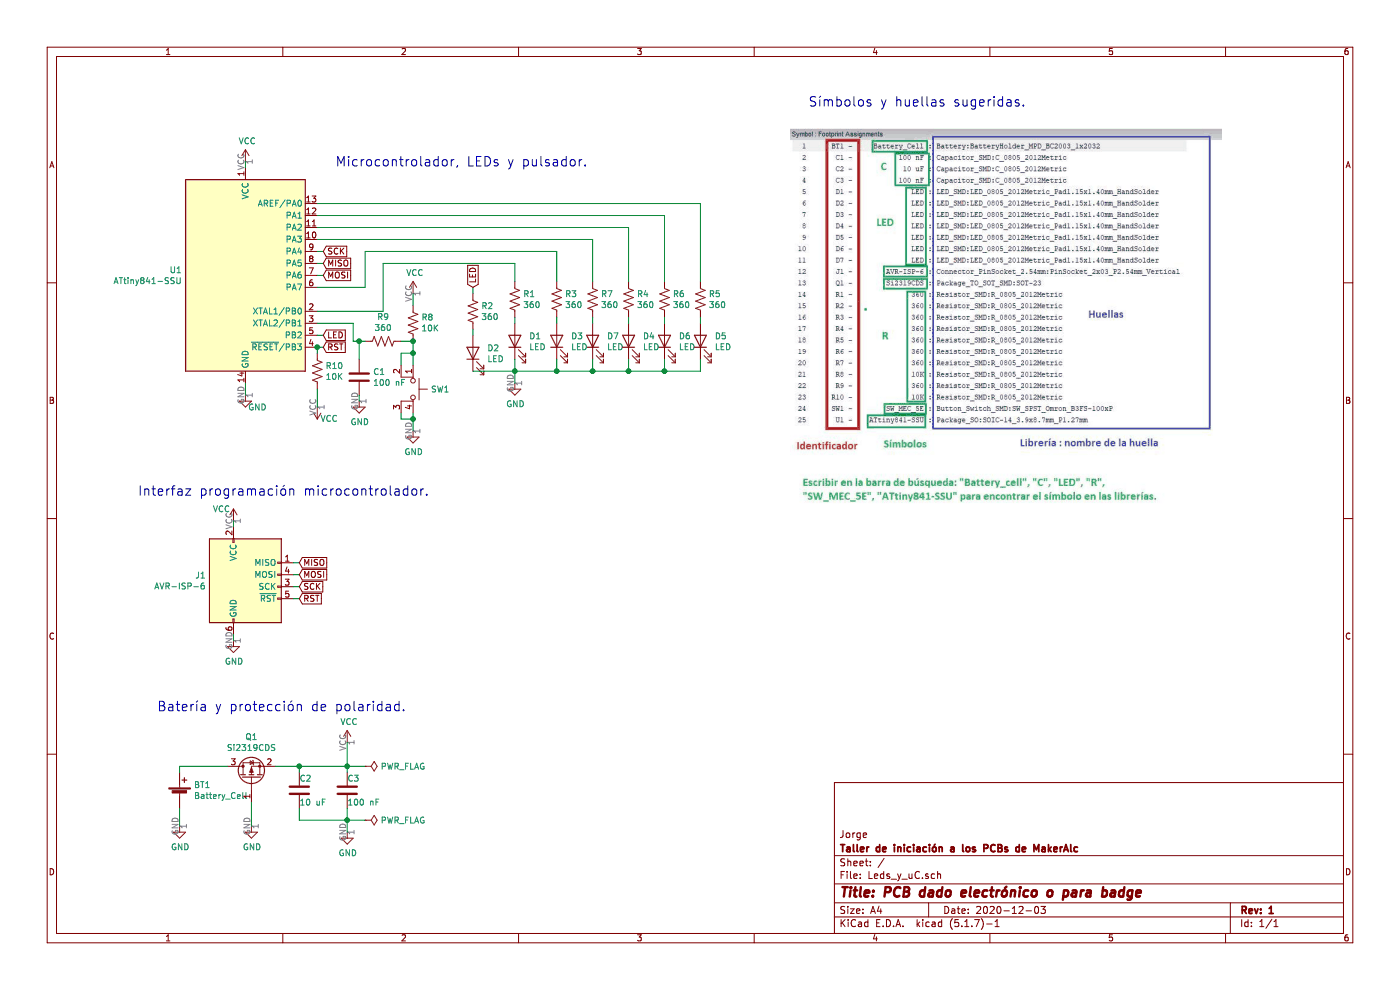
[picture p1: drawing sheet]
EESchema Schematic File Version 4
EELAYER 30 0
EELAYER END
$Descr A4 11693 8268
encoding utf-8
Sheet 1 1
Title "PCB dado electrónico o para badge"
Date "2020-12-03"
Rev "1"
Comp "Taller de iniciación a los PCBs de MakerAlc"
Comment1 "Jorge"
Comment2 ""
Comment3 ""
Comment4 ""
$EndDescr
$Comp
L MCU_Microchip_ATtiny:ATtiny841-SSU U1
U 1 1
P 2050 2300
F 0 "U1" H 1521 2346 50  0000 R CNN
F 1 "ATtiny841-SSU" H 1521 2255 50  0000 R CNN
F 2 "Package_SO:SOIC-14_3.9x8.7mm_P1.27mm" H 2050 2300 50  0001 C CIN
F 3 "http://ww1.microchip.com/downloads/en/DeviceDoc/Atmel-8495-8-bit-AVR-Microcontrollers-ATtiny441-ATtiny841_Datasheet.pdf" H 2050 2300 50  0001 C CNN
	1    2050 2300
	1    0    0    -1  
$EndComp
$Comp
L Device:R_US R10
U 1 1
P 2650 3100
F 0 "R10" H 2718 3146 50  0000 L CNN
F 1 "10K" H 2718 3055 50  0000 L CNN
F 2 "Resistor_SMD:R_0805_2012Metric" V 2690 3090 50  0001 C CNN
F 3 "~" H 2650 3100 50  0001 C CNN
	1    2650 3100
	1    0    0    -1  
$EndComp
$Comp
L power:GND #PWR04
U 1 1
P 2050 3300
F 0 "#PWR04" H 2050 3050 50  0001 C CNN
F 1 "GND" H 2150 3200 50  0000 C CNN
F 2 "" H 2050 3300 50  0001 C CNN
F 3 "" H 2050 3300 50  0001 C CNN
	1    2050 3300
	1    0    0    -1  
$EndComp
$Comp
L power:GND #PWR010
U 1 1
P 2900 6950
F 0 "#PWR010" H 2900 6700 50  0001 C CNN
F 1 "GND" H 2905 6777 50  0000 C CNN
F 2 "" H 2900 6950 50  0001 C CNN
F 3 "" H 2900 6950 50  0001 C CNN
	1    2900 6950
	1    0    0    -1  
$EndComp
$Comp
L Switch:SW_MEC_5E SW1
U 1 1
P 3350 3250
F 0 "SW1" V 3350 3498 50  0000 L CNN
F 1 "SW_MEC_5E" V 3395 3498 50  0001 L CNN
F 2 "Button_Switch_SMD:SW_SPST_Omron_B3FS-100xP" H 3350 3550 50  0001 C CNN
F 3 "http://www.apem.com/int/index.php?controller=attachment&id_attachment=1371" H 3350 3550 50  0001 C CNN
	1    3350 3250
	0    1    1    0   
$EndComp
$Comp
L Device:R_US R9
U 1 1
P 3200 2850
F 0 "R9" V 2995 2850 50  0000 C CNN
F 1 "360" V 3086 2850 50  0000 C CNN
F 2 "Resistor_SMD:R_0805_2012Metric" V 3240 2840 50  0001 C CNN
F 3 "~" H 3200 2850 50  0001 C CNN
	1    3200 2850
	0    1    1    0   
$EndComp
$Comp
L Device:R_US R8
U 1 1
P 3450 2700
F 0 "R8" H 3382 2654 50  0000 R CNN
F 1 "10K" H 3382 2745 50  0000 R CNN
F 2 "Resistor_SMD:R_0805_2012Metric" V 3490 2690 50  0001 C CNN
F 3 "~" H 3450 2700 50  0001 C CNN
	1    3450 2700
	-1   0    0    1   
$EndComp
$Comp
L Device:C C1
U 1 1
P 3000 3150
F 0 "C1" H 3115 3196 50  0000 L CNN
F 1 "100 nF" H 3115 3105 50  0000 L CNN
F 2 "Capacitor_SMD:C_0805_2012Metric" H 3038 3000 50  0001 C CNN
F 3 "~" H 3000 3150 50  0001 C CNN
	1    3000 3150
	1    0    0    -1  
$EndComp
$Comp
L power:VCC #PWR02
U 1 1
P 3450 2450
F 0 "#PWR02" H 3450 2300 50  0001 C CNN
F 1 "VCC" H 3465 2623 50  0000 C CNN
F 2 "" H 3450 2450 50  0001 C CNN
F 3 "" H 3450 2450 50  0001 C CNN
	1    3450 2450
	1    0    0    -1  
$EndComp
$Comp
L power:VCC #PWR01
U 1 1
P 2050 1350
F 0 "#PWR01" H 2050 1200 50  0001 C CNN
F 1 "VCC" H 2065 1523 50  0000 C CNN
F 2 "" H 2050 1350 50  0001 C CNN
F 3 "" H 2050 1350 50  0001 C CNN
	1    2050 1350
	1    0    0    -1  
$EndComp
$Comp
L power:GND #PWR06
U 1 1
P 3000 3350
F 0 "#PWR06" H 3000 3100 50  0001 C CNN
F 1 "GND" H 3005 3177 50  0000 C CNN
F 2 "" H 3000 3350 50  0001 C CNN
F 3 "" H 3000 3350 50  0001 C CNN
	1    3000 3350
	1    0    0    -1  
$EndComp
$Comp
L power:GND #PWR07
U 1 1
P 3450 3600
F 0 "#PWR07" H 3450 3350 50  0001 C CNN
F 1 "GND" H 3455 3427 50  0000 C CNN
F 2 "" H 3450 3600 50  0001 C CNN
F 3 "" H 3450 3600 50  0001 C CNN
	1    3450 3600
	1    0    0    -1  
$EndComp
Wire Wire Line
	3450 2550 3450 2450
Wire Wire Line
	3450 3050 3450 2950
Wire Wire Line
	3350 3050 3350 2950
Wire Wire Line
	3350 2950 3450 2950
Connection ~ 3450 2950
Wire Wire Line
	3450 2950 3450 2850
Wire Wire Line
	3350 2850 3450 2850
Connection ~ 3450 2850
Wire Wire Line
	3050 2850 3000 2850
Wire Wire Line
	2950 2850 2950 2700
Wire Wire Line
	2950 2700 2650 2700
Wire Wire Line
	3000 3000 3000 2850
Connection ~ 3000 2850
Wire Wire Line
	3000 2850 2950 2850
Wire Wire Line
	3450 3600 3450 3500
Wire Wire Line
	3350 3450 3350 3500
Wire Wire Line
	3350 3500 3450 3500
Connection ~ 3450 3500
Wire Wire Line
	3450 3500 3450 3450
Wire Wire Line
	3000 3350 3000 3300
Wire Wire Line
	2650 2900 2650 2950
Wire Wire Line
	2050 3300 2050 3200
$Comp
L power:VCC #PWR09
U 1 1
P 2900 6200
F 0 "#PWR09" H 2900 6050 50  0001 C CNN
F 1 "VCC" H 2915 6373 50  0000 C CNN
F 2 "" H 2900 6200 50  0001 C CNN
F 3 "" H 2900 6200 50  0001 C CNN
	1    2900 6200
	1    0    0    -1  
$EndComp
$Comp
L power:PWR_FLAG #FLG01
U 1 1
P 3050 6400
F 0 "#FLG01" H 3050 6475 50  0001 C CNN
F 1 "PWR_FLAG" V 3050 6528 50  0000 L CNN
F 2 "" H 3050 6400 50  0001 C CNN
F 3 "~" H 3050 6400 50  0001 C CNN
	1    3050 6400
	0    1    1    0   
$EndComp
$Comp
L power:PWR_FLAG #FLG02
U 1 1
P 3050 6850
F 0 "#FLG02" H 3050 6925 50  0001 C CNN
F 1 "PWR_FLAG" V 3050 6978 50  0000 L CNN
F 2 "" H 3050 6850 50  0001 C CNN
F 3 "~" H 3050 6850 50  0001 C CNN
	1    3050 6850
	0    1    1    0   
$EndComp
$Comp
L Device:C C3
U 1 1
P 2900 6600
F 0 "C3" H 2900 6700 50  0000 L CNN
F 1 "100 nF" H 2900 6500 50  0000 L CNN
F 2 "Capacitor_SMD:C_0805_2012Metric" H 2938 6450 50  0001 C CNN
F 3 "~" H 2900 6600 50  0001 C CNN
	1    2900 6600
	1    0    0    -1  
$EndComp
$Comp
L Device:C C2
U 1 1
P 2500 6600
F 0 "C2" H 2500 6700 50  0000 L CNN
F 1 "10 uF" H 2500 6500 50  0000 L CNN
F 2 "Capacitor_SMD:C_0805_2012Metric" H 2538 6450 50  0001 C CNN
F 3 "~" H 2500 6600 50  0001 C CNN
	1    2500 6600
	1    0    0    -1  
$EndComp
$Comp
L Device:Battery_Cell BT1
U 1 1
P 1500 6650
F 0 "BT1" H 1618 6746 50  0000 L CNN
F 1 "Battery_Cell" H 1618 6655 50  0000 L CNN
F 2 "Battery:BatteryHolder_MPD_BC2003_1x2032" V 1500 6710 50  0001 C CNN
F 3 "~" V 1500 6710 50  0001 C CNN
	1    1500 6650
	1    0    0    -1  
$EndComp
Wire Wire Line
	3050 6400 2900 6400
Wire Wire Line
	3050 6850 2900 6850
Wire Wire Line
	2900 6450 2900 6400
Connection ~ 2900 6400
Wire Wire Line
	2900 6750 2900 6850
Connection ~ 2900 6850
Wire Wire Line
	2900 6950 2900 6850
Wire Wire Line
	2900 6200 2900 6400
Wire Wire Line
	2500 6850 2500 6750
Wire Wire Line
	2500 6850 2900 6850
Wire Wire Line
	2500 6400 2500 6450
Wire Wire Line
	2500 6400 2900 6400
$Comp
L Connector:AVR-ISP-6 J1
U 1 1
P 2050 4900
F 0 "J1" H 1721 4996 50  0000 R CNN
F 1 "AVR-ISP-6" H 1721 4905 50  0000 R CNN
F 2 "Connector_PinHeader_2.54mm:PinHeader_2x03_P2.54mm_Vertical" V 1800 4950 50  0001 C CNN
F 3 " ~" H 775 4350 50  0001 C CNN
	1    2050 4900
	1    0    0    -1  
$EndComp
Text GLabel 2700 2300 2    50   Input ~ 0
MOSI
Text GLabel 2700 2200 2    50   Input ~ 0
MISO
Text GLabel 2700 2100 2    50   Input ~ 0
SCK
Wire Wire Line
	2650 2100 2700 2100
Wire Wire Line
	2650 2200 2700 2200
Wire Wire Line
	2650 2300 2700 2300
Wire Wire Line
	2650 2400 3050 2400
Wire Wire Line
	3050 2400 3050 2100
Wire Wire Line
	2650 2600 3200 2600
Wire Wire Line
	3200 2600 3200 2200
Text GLabel 2500 4800 2    50   Input ~ 0
MOSI
Text GLabel 2500 4700 2    50   Input ~ 0
MISO
Text GLabel 2500 4900 2    50   Input ~ 0
SCK
Text GLabel 2700 2900 2    50   Input ~ 0
RST
Text GLabel 2500 5000 2    50   Input ~ 0
RST
Wire Wire Line
	2700 2900 2650 2900
Connection ~ 2650 2900
Wire Wire Line
	2450 5000 2500 5000
Wire Wire Line
	2450 4900 2500 4900
Wire Wire Line
	2450 4800 2500 4800
Wire Wire Line
	2450 4700 2500 4700
$Comp
L power:GND #PWR011
U 1 1
P 1950 5350
F 0 "#PWR011" H 1950 5100 50  0001 C CNN
F 1 "GND" H 1955 5177 50  0000 C CNN
F 2 "" H 1950 5350 50  0001 C CNN
F 3 "" H 1950 5350 50  0001 C CNN
	1    1950 5350
	1    0    0    -1  
$EndComp
$Comp
L power:VCC #PWR08
U 1 1
P 1950 4350
F 0 "#PWR08" H 1950 4200 50  0001 C CNN
F 1 "VCC" H 1850 4450 50  0000 C CNN
F 2 "" H 1950 4350 50  0001 C CNN
F 3 "" H 1950 4350 50  0001 C CNN
	1    1950 4350
	1    0    0    -1  
$EndComp
Wire Wire Line
	1950 4400 1950 4350
Wire Wire Line
	1950 5300 1950 5350
Wire Wire Line
	2050 1400 2050 1350
Text GLabel 2700 2800 2    50   Input ~ 0
LED
Wire Wire Line
	2650 2800 2700 2800
Text GLabel 3950 2400 1    50   Input ~ 0
LED
$Comp
L power:GND #PWR012
U 1 1
P 1500 6900
F 0 "#PWR012" H 1500 6650 50  0001 C CNN
F 1 "GND" H 1505 6727 50  0000 C CNN
F 2 "" H 1500 6900 50  0001 C CNN
F 3 "" H 1500 6900 50  0001 C CNN
	1    1500 6900
	1    0    0    -1  
$EndComp
$Comp
L power:GND #PWR013
U 1 1
P 2100 6900
F 0 "#PWR013" H 2100 6650 50  0001 C CNN
F 1 "GND" H 2105 6727 50  0000 C CNN
F 2 "" H 2100 6900 50  0001 C CNN
F 3 "" H 2100 6900 50  0001 C CNN
	1    2100 6900
	1    0    0    -1  
$EndComp
Wire Wire Line
	1500 6900 1500 6750
Wire Wire Line
	1500 6450 1500 6400
Wire Wire Line
	1500 6400 1900 6400
Wire Wire Line
	2100 6900 2100 6700
Wire Wire Line
	2300 6400 2500 6400
Connection ~ 2500 6400
$Comp
L power:VCC #PWR0101
U 1 1
P 2650 3400
F 0 "#PWR0101" H 2650 3250 50  0001 C CNN
F 1 "VCC" H 2550 3500 50  0000 C CNN
F 2 "" H 2650 3400 50  0001 C CNN
F 3 "" H 2650 3400 50  0001 C CNN
	1    2650 3400
	-1   0    0    1   
$EndComp
Wire Wire Line
	2650 3250 2650 3400
$Comp
L Device:R_US R6
U 1 1
P 5550 2500
F 0 "R6" H 5618 2546 50  0000 L CNN
F 1 "360" H 5618 2455 50  0000 L CNN
F 2 "Resistor_SMD:R_0805_2012Metric" V 5590 2490 50  0001 C CNN
F 3 "~" H 5550 2500 50  0001 C CNN
	1    5550 2500
	1    0    0    -1  
$EndComp
$Comp
L Device:LED D6
U 1 1
P 5550 2850
F 0 "D6" V 5589 2732 50  0000 R CNN
F 1 "LED" V 5498 2732 50  0000 R CNN
F 2 "LED_SMD:LED_0805_2012Metric_Pad1.15x1.40mm_HandSolder" H 5550 2850 50  0001 C CNN
F 3 "~" H 5550 2850 50  0001 C CNN
	1    5550 2850
	0    -1   -1   0   
$EndComp
Wire Wire Line
	5550 2700 5550 2650
$Comp
L Transistor_FET:Si2319CDS Q1
U 1 1
P 2100 6500
F 0 "Q1" V 2442 6500 50  0000 C CNN
F 1 "Si2319CDS" V 2351 6500 50  0000 C CNN
F 2 "Package_TO_SOT_SMD:SOT-23" H 2300 6425 50  0001 L CIN
F 3 "http://www.vishay.com/docs/66709/si2319cd.pdf" H 2100 6500 50  0001 L CNN
	1    2100 6500
	0    -1   -1   0   
$EndComp
Wire Wire Line
	5850 2650 5850 2700
Wire Wire Line
	4950 2700 4950 2650
$Comp
L Device:R_US R7
U 1 1
P 4950 2500
F 0 "R7" H 5018 2546 50  0000 L CNN
F 1 "360" H 5018 2455 50  0000 L CNN
F 2 "Resistor_SMD:R_0805_2012Metric" V 4990 2490 50  0001 C CNN
F 3 "~" H 4950 2500 50  0001 C CNN
	1    4950 2500
	1    0    0    -1  
$EndComp
$Comp
L Device:LED D7
U 1 1
P 4950 2850
F 0 "D7" V 4989 2732 50  0000 R CNN
F 1 "LED" V 4898 2732 50  0000 R CNN
F 2 "LED_SMD:LED_0805_2012Metric_Pad1.15x1.40mm_HandSolder" H 4950 2850 50  0001 C CNN
F 3 "~" H 4950 2850 50  0001 C CNN
	1    4950 2850
	0    -1   -1   0   
$EndComp
Wire Wire Line
	4300 2200 4300 2350
Wire Wire Line
	5250 1900 5250 2350
Wire Wire Line
	5250 2700 5250 2650
Wire Wire Line
	4650 2700 4650 2650
Wire Wire Line
	3950 2800 3950 2750
Wire Wire Line
	4300 2700 4300 2650
Connection ~ 5250 3100
Wire Wire Line
	5250 3000 5250 3100
Wire Wire Line
	4300 3100 4300 3000
Connection ~ 4300 3100
Wire Wire Line
	4300 3200 4300 3100
$Comp
L power:GND #PWR03
U 1 1
P 4300 3200
F 0 "#PWR03" H 4300 2950 50  0001 C CNN
F 1 "GND" H 4305 3027 50  0000 C CNN
F 2 "" H 4300 3200 50  0001 C CNN
F 3 "" H 4300 3200 50  0001 C CNN
	1    4300 3200
	1    0    0    -1  
$EndComp
$Comp
L Device:R_US R5
U 1 1
P 5850 2500
F 0 "R5" H 5918 2546 50  0000 L CNN
F 1 "360" H 5918 2455 50  0000 L CNN
F 2 "Resistor_SMD:R_0805_2012Metric" V 5890 2490 50  0001 C CNN
F 3 "~" H 5850 2500 50  0001 C CNN
	1    5850 2500
	1    0    0    -1  
$EndComp
$Comp
L Device:R_US R4
U 1 1
P 5250 2500
F 0 "R4" H 5318 2546 50  0000 L CNN
F 1 "360" H 5318 2455 50  0000 L CNN
F 2 "Resistor_SMD:R_0805_2012Metric" V 5290 2490 50  0001 C CNN
F 3 "~" H 5250 2500 50  0001 C CNN
	1    5250 2500
	1    0    0    -1  
$EndComp
$Comp
L Device:R_US R3
U 1 1
P 4650 2500
F 0 "R3" H 4718 2546 50  0000 L CNN
F 1 "360" H 4718 2455 50  0000 L CNN
F 2 "Resistor_SMD:R_0805_2012Metric" V 4690 2490 50  0001 C CNN
F 3 "~" H 4650 2500 50  0001 C CNN
	1    4650 2500
	1    0    0    -1  
$EndComp
$Comp
L Device:R_US R2
U 1 1
P 3950 2600
F 0 "R2" H 4018 2646 50  0000 L CNN
F 1 "360" H 4018 2555 50  0000 L CNN
F 2 "Resistor_SMD:R_0805_2012Metric" V 3990 2590 50  0001 C CNN
F 3 "~" H 3950 2600 50  0001 C CNN
	1    3950 2600
	1    0    0    -1  
$EndComp
$Comp
L Device:R_US R1
U 1 1
P 4300 2500
F 0 "R1" H 4368 2546 50  0000 L CNN
F 1 "360" H 4368 2455 50  0000 L CNN
F 2 "Resistor_SMD:R_0805_2012Metric" V 4340 2490 50  0001 C CNN
F 3 "~" H 4300 2500 50  0001 C CNN
	1    4300 2500
	1    0    0    -1  
$EndComp
$Comp
L Device:LED D5
U 1 1
P 5850 2850
F 0 "D5" V 5889 2732 50  0000 R CNN
F 1 "LED" V 5798 2732 50  0000 R CNN
F 2 "LED_SMD:LED_0805_2012Metric_Pad1.15x1.40mm_HandSolder" H 5850 2850 50  0001 C CNN
F 3 "~" H 5850 2850 50  0001 C CNN
	1    5850 2850
	0    -1   -1   0   
$EndComp
$Comp
L Device:LED D4
U 1 1
P 5250 2850
F 0 "D4" V 5289 2732 50  0000 R CNN
F 1 "LED" V 5198 2732 50  0000 R CNN
F 2 "LED_SMD:LED_0805_2012Metric_Pad1.15x1.40mm_HandSolder" H 5250 2850 50  0001 C CNN
F 3 "~" H 5250 2850 50  0001 C CNN
	1    5250 2850
	0    -1   -1   0   
$EndComp
$Comp
L Device:LED D3
U 1 1
P 4650 2850
F 0 "D3" V 4689 2732 50  0000 R CNN
F 1 "LED" V 4598 2732 50  0000 R CNN
F 2 "LED_SMD:LED_0805_2012Metric_Pad1.15x1.40mm_HandSolder" H 4650 2850 50  0001 C CNN
F 3 "~" H 4650 2850 50  0001 C CNN
	1    4650 2850
	0    -1   -1   0   
$EndComp
$Comp
L Device:LED D2
U 1 1
P 3950 2950
F 0 "D2" V 3989 2832 50  0000 R CNN
F 1 "LED" V 3898 2832 50  0000 R CNN
F 2 "LED_SMD:LED_0805_2012Metric_Pad1.15x1.40mm_HandSolder" H 3950 2950 50  0001 C CNN
F 3 "~" H 3950 2950 50  0001 C CNN
	1    3950 2950
	0    -1   -1   0   
$EndComp
$Comp
L Device:LED D1
U 1 1
P 4300 2850
F 0 "D1" V 4339 2732 50  0000 R CNN
F 1 "LED" V 4248 2732 50  0000 R CNN
F 2 "LED_SMD:LED_0805_2012Metric_Pad1.15x1.40mm_HandSolder" H 4300 2850 50  0001 C CNN
F 3 "~" H 4300 2850 50  0001 C CNN
	1    4300 2850
	0    -1   -1   0   
$EndComp
Wire Wire Line
	2650 1700 5850 1700
Wire Wire Line
	2650 1800 5550 1800
Wire Wire Line
	2650 1900 5250 1900
Wire Wire Line
	2650 2000 4950 2000
Wire Wire Line
	3050 2100 4650 2100
Wire Wire Line
	3200 2200 4300 2200
Wire Wire Line
	4300 3100 4650 3100
Wire Wire Line
	4650 2350 4650 2100
Wire Wire Line
	4650 3000 4650 3100
Connection ~ 4650 3100
Wire Wire Line
	3950 2450 3950 2400
Wire Wire Line
	3950 3100 4300 3100
Wire Wire Line
	5250 3100 5550 3100
Wire Wire Line
	4650 3100 4950 3100
Wire Wire Line
	4950 3000 4950 3100
Connection ~ 4950 3100
Wire Wire Line
	4950 3100 5250 3100
Wire Wire Line
	4950 2350 4950 2000
Wire Wire Line
	5550 1800 5550 2350
Wire Wire Line
	5550 3000 5550 3100
Connection ~ 5550 3100
Wire Wire Line
	5550 3100 5850 3100
Text Notes 1250 5950 0    79   ~ 0
 Batería y protección de polaridad.
Text Notes 1150 4150 0    79   ~ 0
Interfaz programación microcontrolador.
Text Notes 2800 1400 0    79   ~ 0
Microcontrolador, LEDs y pulsador.
Wire Wire Line
	5850 3000 5850 3100
Wire Wire Line
	5850 1700 5850 2350
$EndSCHEMATC
